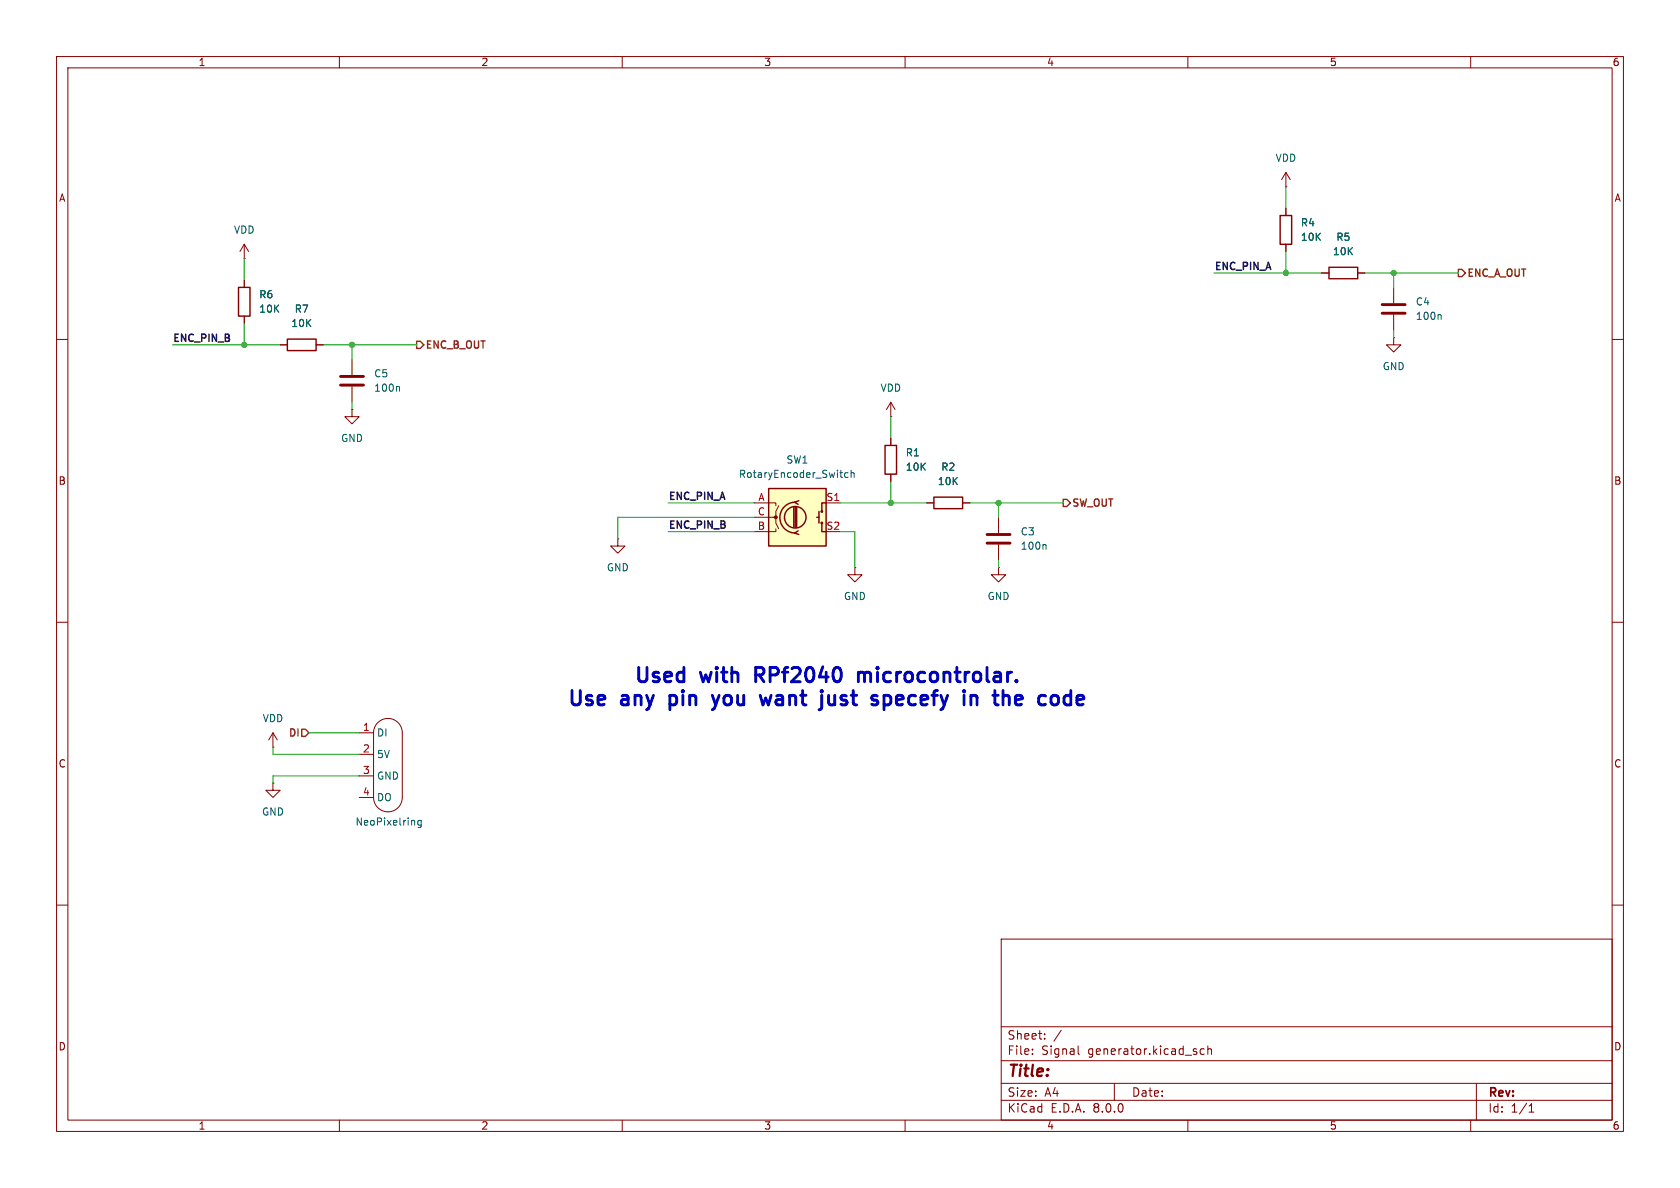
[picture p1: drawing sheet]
<svg xmlns="http://www.w3.org/2000/svg" width="297mm" height="210mm" viewBox="0 0 297 210" stroke-linecap="round" stroke-linejoin="round" font-family="sans-serif">
<g fill="none" stroke="#840000" stroke-width=".18">
<path d="M10 10h277v190h-277zM12 12h273v186h-273zM60 10v2M110 10v2M160 10v2M210 10v2M260 10v2M10 60h2M43.2 45.7h.1M43.2 43.2v2.5M43.2 49.5v1.3M43.2 55.9v1.3"/>
<path d="M43.2 43.2l-.8 1.3M43.2 43.2l.7 1.3M246.4 50.8v2.8M246.4 55.6v2.8M285 60h2M49.5 61h1.3M55.9 61h1.2M62.2 72.4v1.3h1.3l-1.3 1.2-1.2-1.2h1.2M62.2 72.4h.1M62.2 63.5v2.8M62.2 68.3v2.8M157.5 73.7h.1"/>
<path d="M157.5 71.1l-.8 1.3M157.5 71.1v2.6M157.5 77.5v1.2M157.5 71.1l.7 1.3M109.2 95.3v1.2h1.3l-1.3 1.3-1.3-1.3h1.3M109.2 95.3h.1M157.5 83.8v1.3M163.8 88.9h1.3M170.2 88.9h1.2M176.5 91.4v2.8M176.5 96.3v2.8M10 110h2"/>
<path d="M151.1 100.3v1.3h1.3l-1.3 1.3-1.2-1.3h1.2M151.1 100.3h.1M176.5 100.3v1.3h1.3l-1.3 1.3-1.2-1.3h1.2M176.5 100.3h.1M285 110h2M48.3 138.4v1.3h1.2l-1.2 1.3-1.3-1.3h1.3M48.3 138.4h.1M48.3 132.1h.1M48.3 129.5l-.8 1.3M48.3 129.5v2.6M48.3 129.5l.7 1.3M63.5 129.5h2.5"/>
<path d="M63.5 133.4h2.5M63.5 137.2h2.5M66 129.5a2.54 2.54 0 0 1 2.6-2.5 2.54 2.54 0 0 1 2.5 2.5v11.5a2.54 2.54 0 0 1-2.5 2.5 2.54 2.54 0 0 1-2.6-2.5M66 129.5v11.5M10 160h2M63.5 141h2.5M285 160h2M177 166h108v32h-108zM60 198v2M110 198v2M160 198v2M177 194.5h108"/>
<path d="M177 191.5h108M177 187.5h108M177 181.5h108M182.5 186.3v.1M182.5 185.5v.1M184.7 183.6v.1M184.7 182.8v.1M187.6 182.1l-1.3 2M190.6 184.9v1.3l.2 .2M197 191.5v3M210 198v2M212.9 185.5l-.4-.1-.3 .3v.4l.1 .2h.6"/>
<path d="M213.5 185.5l.2-.1 .4 .1 .1 .9M213.5 184.9v1.5M260 198v2M261 191.5v6.5M270.3 196.6h.9M270.3 195.5l.4-.4v1.5"/>
</g>
<path d="M42.2 50.8h2v5.1h-2zM50.8 59.9h5.1v2.1h-5.1zM156.5 78.7h2v5.1h-2zM165.1 87.9h5.1v2h-5.1z" fill="none" stroke="#840000" stroke-width=".25"/>
<path d="M244.3 55.4h4.1M244.3 53.8h4.1M60.2 68.1h4.1M60.2 66.5h4.1M174.5 96h4.1M174.5 94.5h4.1" fill="none" stroke="#840000" stroke-width=".51"/>
<path d="M254.6 55.6l.2 .2v.7M70.4 68.3l.2 .2v.7M184.7 96.3l.2 .1v.7M73.3 145.1v.8M74.5 145v1l-.3 .3-.3-.1M74.5 145.1l-.4-.1-.2 .3 .1 .5h.5" fill="none" stroke="#006464" stroke-width=".18"/>
<path d="M135.9 86.4h10.1v10.1h-10.1z" fill="#ffffc2"/>
<g fill="none" stroke="#840000" stroke-width=".25">
<path d="M226.3 38.1h2v5.1h-2zM234.9 47.2h5.1v2.1h-5.1zM135.9 86.4h10.1v10.1h-10.1zM140.3 89.7v3.5M140.6 88.8a2.73 2.73 0 0 0-2.7 2.7 2.73 2.73 0 0 0 2.7 2.7M140.6 89.7v3.5M140.8 89.7v3.5M141.1 93.9l-.6 .3 .7 .3M141.2 88.5l-.7 .3 .6 .4M144.4 91.4h.4M144.8 90.4v2.1M145.3 92.5v1.5h.7"/>
<path d="M146 88.9h-.7v1.5"/>
<circle cx="140.6" cy="91.4" r="1.9"/>
<circle cx="145.3" cy="90.4" r=".13"/>
<circle cx="145.3" cy="92.5" r=".13"/>
</g>
<circle cx="137.2" cy="91.4" r=".25" fill="#840000" stroke="#840000" stroke-width=".18"/>
<g fill="none" stroke="#840000" stroke-width=".18">
<path d="M227.3 33h.1M227.3 30.5v2.5M227.3 36.8v1.3M227.3 30.5l-.7 1.3M227.3 30.5l.8 1.3M43.2 49.5v1.3M43.2 55.9v1.3M227.3 43.2v1.3M233.7 48.3h1.2M240 48.3h1.3M246.4 59.7v1.3h1.2l-1.2 1.2-1.3-1.2h1.3M246.4 59.7h.1"/>
<path d="M49.5 61h1.3M55.9 61h1.2M157.5 77.5v1.2M133.3 88.9h3.9v.5M133.3 91.4h3.9v1.1l.5 1M137.2 93.5v.5h-3.9M137.7 89.4l-.5 1v1h-.5M146 88.9h2.6M157.5 83.8v1.3M163.8 88.9h1.3M170.2 88.9h1.2"/>
</g>
<path d="M149.9 83.6h-.3l-.3 .2 .1 .5h.5M150.5 83.7l.1-.1h.3l.1 .8M150.5 83.1v1.3" fill="none" stroke="#006464" stroke-width=".18"/>
<path d="M257.8 47.6h.6l.7 .7-.7 .6h-.6zM73.7 60.3h.6l.6 .7-.6 .6h-.6zM188 88.3h.6l.6 .6-.6 .6h-.6zM53.3 128.9h.7l.6 .6-.6 .7h-.7z" fill="none" stroke="#725600" stroke-width=".25"/>
<g fill="none" stroke="#0000c2" stroke-width=".51">
<path d="M151.7 118.8v1.7M152.7 118.9a.69 .69 0 0 0-1 .2M125.9 122.9l.6 1.7M126.5 124.6l-.2 .6-.4 .3M127.1 122.9l-.6 1.7M136.3 122.9l-.5 1.7-.4-1.2M147.6 122.9v1.7M147.6 124.4a.69 .69 0 0 1-1 .1M156.5 122.9l.8 .1 .2 .4v.7l-.1 .3-.4 .2h-.5M180.4 122.9l.2 .1 .1 .5-1.2 .3M180.6 124.5l-.2 .1M190.8 122.9l-.4 .4v.9l.4 .4"/>
<path d="M191.6 123.5l-1.2 .3"/>
</g>
<g fill="none" stroke="#009600" stroke-width=".18">
<path d="M227.3 33v3.8M43.2 45.7v3.8M43.2 57.2v3.8M214.6 48.3h19.1M227.3 44.5v3.8M241.3 48.3h16.5M246.4 48.3v2.5M246.4 58.4v1.3M30.5 61h19M57.1 61h16.6M62.2 61v2.5M62.2 71.1v1.3"/>
<path d="M157.5 73.7v3.8M118.1 88.9h15.2M118.1 94h15.2M133.3 91.4h-24.1v3.9M148.6 88.9h15.2M148.6 94h2.5v6.3M157.5 85.1v3.8M171.4 88.9h16.6M176.5 88.9v2.5M176.5 99.1v1.2M48.3 132.1v1.3h15.2M54.6 129.5h8.9"/>
<path d="M63.5 137.2h-15.2v1.2"/>
</g>
<g fill="#009600" stroke="#009600" stroke-width=".18">
<circle cx="43.2" cy="61" r=".46"/>
<circle cx="62.2" cy="61" r=".46"/>
<circle cx="176.5" cy="88.9" r=".46"/>
<circle cx="157.5" cy="88.9" r=".46"/>
<circle cx="227.3" cy="48.3" r=".46"/>
<circle cx="246.4" cy="48.3" r=".46"/>
</g>
<g font-size="3.5" fill="#0000c2">
<text x="100" y="125.5">Use</text>
<text x="109.9" y="125.5">any</text>
<text x="111.8" y="121.4">Used</text>
<text x="119.3" y="125.5">pin</text>
<text x="124" y="121.4">with</text>
<text x="128.1" y="125.5">you</text>
<text x="134.5" y="121.4">RPf2040</text>
<text x="137.6" y="125.5">want</text>
<text x="149.2" y="125.5">just</text>
<text x="153.7" y="121.4">microcontrolar.</text>
<text x="159.2" y="125.5">specefy</text>
<text x="176.4" y="125.5">in</text>
<text x="182.9" y="125.5">the</text>
<text x="191.8" y="125.5">code</text>
</g>
<text font-size="2.8" fill="#840000" x="178" y="190.9">Title:</text>
<g font-size="2.1" fill="#840000">
<text x="178" y="184">Sheet:</text>
<text x="178" y="186.7">File:</text>
<text x="184.1" y="186.7">Signal</text>
<text x="192.4" y="186.7">generator.kicad_sch</text>
<text x="178" y="196.9">KiCad</text>
<text x="178" y="194.1">Size:</text>
<text x="184.7" y="194.1">A4</text>
<text x="185.7" y="196.9">E.D.A.</text>
<text x="193.3" y="196.9">8.0.0</text>
<text x="200" y="194.1">Date:</text>
<text x="263" y="194.3">Rev:</text>
<text x="263" y="196.9">Id:</text>
<text x="267.1" y="196.9">1/1</text>
</g>
<g font-size="1.8" fill="#840000">
<text x="35" y="11.9">1</text>
<text x="85" y="11.9">2</text>
<text x="135" y="11.9">3</text>
<text x="185" y="11.9">4</text>
<text x="235" y="11.9">5</text>
<text x="285" y="11.9">6</text>
<text x="10.3" y="35.9">A</text>
<text x="285.3" y="35.9">A</text>
<text x="10.3" y="85.9">B</text>
<text x="285.3" y="85.9">B</text>
<text x="10.3" y="135.9">C</text>
<text x="285.3" y="135.9">C</text>
<text x="10.3" y="185.9">D</text>
<text x="285.3" y="185.9">D</text>
<text x="35" y="199.9">1</text>
<text x="85" y="199.9">2</text>
<text x="135" y="199.9">3</text>
<text x="185" y="199.9">4</text>
<text x="235" y="199.9">5</text>
<text x="285" y="199.9">6</text>
</g>
<g font-size="1.8" fill="#006464">
<text x="225.4" y="28.8">VDD</text>
<text x="41.3" y="41.5">VDD</text>
<text x="229.9" y="40.2">R4</text>
<text x="229.9" y="42.8">10K</text>
<text x="235.5" y="45.3">10K</text>
<text x="236.1" y="42.8">R5</text>
<text x="45.7" y="52.9">R6</text>
<text x="45.7" y="55.5">10K</text>
<text x="51.4" y="58">10K</text>
<text x="52" y="55.5">R7</text>
<text x="250.2" y="54.2">C4</text>
<text x="250.2" y="56.7">100n</text>
<text x="244.3" y="65.6">GND</text>
<text x="66" y="66.9">C5</text>
<text x="66" y="69.4">100n</text>
<text x="155.6" y="69.4">VDD</text>
<text x="60.2" y="78.3">GND</text>
<text x="138.9" y="82.1">SW1</text>
<text x="160" y="80.9">R1</text>
<text x="160" y="83.4">10K</text>
<text x="166.3" y="83.4">R2</text>
<text x="130.5" y="84.7">RotaryEncoder_Switch</text>
<text x="165.7" y="86">10K</text>
<text x="180.3" y="94.8">C3</text>
<text x="107.2" y="101.2">GND</text>
<text x="180.3" y="97.4">100n</text>
<text x="149.1" y="106.3">GND</text>
<text x="174.5" y="106.3">GND</text>
<text x="46.3" y="127.9">VDD</text>
<text x="66.5" y="130.4">DI</text>
<text x="66.5" y="134.2">5V</text>
<text x="66.5" y="138">GND</text>
<text x="66.5" y="141.8">DO</text>
<text x="46.2" y="144.4">GND</text>
<text x="62.7" y="146.2">NeoPixelring</text>
</g>
<g font-size="1.8" fill="#0f0f0f">
<text x="214.6" y="47.8">ENC_PIN_A</text>
<text x="30.5" y="60.5">ENC_PIN_B</text>
<text x="118.1" y="88.5">ENC_PIN_A</text>
<text x="118.1" y="93.5">ENC_PIN_B</text>
</g>
<g font-size="1.8" fill="#725600">
<text x="259.3" y="49.3">ENC_A_OUT</text>
<text x="75.1" y="62">ENC_B_OUT</text>
<text x="189.4" y="89.9">SW_OUT</text>
<text x="50.8" y="130.6">DI</text>
</g>
<g font-size="1.8" fill="#a90000">
<text x="134" y="88.6">A</text>
<text x="146" y="88.6">S1</text>
<text x="133.9" y="93.7">B</text>
<text x="133.9" y="91.2">C</text>
<text x="146" y="93.7">S2</text>
<text x="64.1" y="129.3">1</text>
<text x="64.1" y="133.1">2</text>
<text x="64.1" y="136.9">3</text>
<text x="64.1" y="140.7">4</text>
</g>
</svg>
